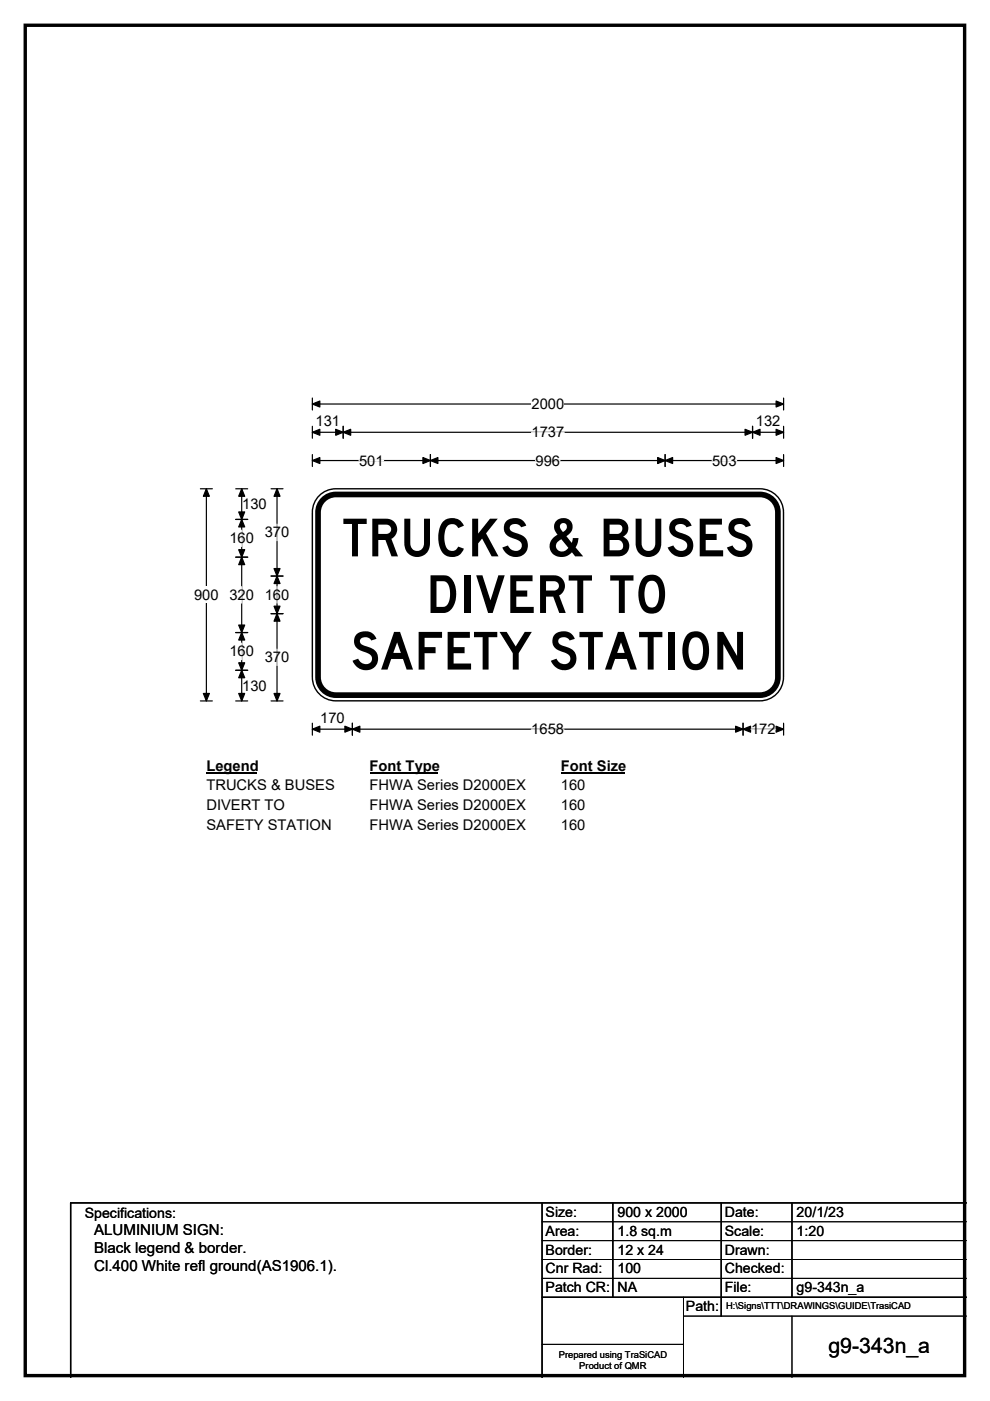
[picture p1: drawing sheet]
<svg xmlns="http://www.w3.org/2000/svg" width="210mm" height="297mm" viewBox="0 0 210 297" stroke-linecap="round" stroke-linejoin="round" font-family="sans-serif">
<path d="M5.4 5.4h199.2v286.3h-199.2z" fill="none" stroke="#000" stroke-width=".72"/>
<path d="M66.3 85.7h99.9M66.3 84.4v2.5M166.2 84.4v2.5" fill="none" stroke="#000" stroke-width=".25"/>
<path d="M66.3 85.7l1.5-.7v1.3zM164.6 85l1.6 .7-1.6 .6z" fill="#000" stroke="#000" stroke-width=".25"/>
<path d="M112.8 83.9h6.9v3.5h-6.9z" fill="#fff"/>
<g fill="none" stroke="#000" stroke-width=".25">
<path d="M66.3 91.7h99.9M66.3 90.4v2.5M66.3 96.4v2.5M66.3 97.6h99.9M72.8 90.4v2.5M91.3 96.4v2.5M141.1 96.4v2.5M159.6 90.4v2.5M166.2 90.4v2.5M166.2 96.4v2.5M42.5 103.6h2.5M43.8 103.6v45"/>
<path d="M42.5 148.6h2.5M66.3 153.3v2.6M66.3 154.6h99.9M74.7 153.3v2.6M157.6 153.3v2.6M166.2 153.3v2.6"/>
</g>
<g fill="#000" stroke="#000" stroke-width=".25">
<path d="M66.3 91.7l1.5-.7v1.3zM66.3 97.6l1.5-.6v1.3zM72.8 91.7l1.6-.7v1.3zM71.2 91l1.6 .7-1.6 .6zM91.3 97.6l1.6-.6v1.3zM89.7 97l1.6 .6-1.6 .7zM139.5 97l1.6 .6-1.6 .7zM141.1 97.6l1.6-.6v1.3zM158 91l1.6 .7-1.6 .6zM159.6 91.7l1.6-.7v1.3zM164.6 91l1.6 .7-1.6 .6zM164.6 97l1.6 .6-1.6 .7z"/>
<path d="M43.8 103.6l.6 1.6h-1.3zM43.1 147h1.3l-.6 1.6zM66.3 154.6l1.5-.6v1.2zM74.7 154.6l1.6-.6v1.2zM73.2 154l1.5 .6-1.5 .6zM156 154l1.6 .6-1.6 .6zM157.6 154.6l1.6-.6v1.2zM164.6 154l1.6 .6-1.6 .6z"/>
</g>
<path d="M76.2 97.6h5.2M112.7 91.7h7M113.6 97.6h5.2M151 97.6h5.3M112.7 154.6h6.9M159.3 154.6h5.2" fill="none" stroke="#fff" stroke-width=".25"/>
<path d="M41.2 124.4h5.2v3.5h-5.2z" fill="#fff"/>
<path d="M50 110.1h2.5M50 118.1h2.5M50 103.6h2.5M51.3 103.6v45M57.5 103.6h2.5M58.8 103.6v45M50 134.1h2.5M57.5 122.1h2.5M57.5 130.1h2.5M50 142.1h2.5M50 148.6h2.5M57.5 148.6h2.5" fill="none" stroke="#000" stroke-width=".25"/>
<g fill="#000" stroke="#000" stroke-width=".25">
<path d="M51.3 110.1l.6 1.6h-1.3zM50.6 116.5h1.3l-.6 1.6zM51.3 103.6l.6 1.6h-1.3zM50.6 108.5h1.3l-.6 1.6zM51.3 118.1l.6 1.6h-1.3zM58.8 103.6l.6 1.6h-1.3zM50.6 132.5h1.3l-.6 1.6zM51.3 134.1l.6 1.6h-1.3zM58.8 122.1l.6 1.6h-1.3zM58.1 128.5h1.3l-.6 1.6zM58.1 120.5h1.3l-.6 1.6zM58.8 130.1l.6 1.6h-1.3z"/>
<path d="M50.6 140.5h1.3l-.6 1.6zM51.3 142.1l.6 1.6h-1.3zM50.6 147h1.3l-.6 1.6zM58.1 147h1.3l-.6 1.6z"/>
</g>
<path d="M51.3 112.4v3.5M58.8 111.1v3.5M51.3 124.4v3.5M51.3 136.4v3.5M58.8 124.4v3.5M58.8 137.6v3.5" fill="none" stroke="#fff" stroke-width=".25"/>
<path d="M43.8 160.6h10.7v3.5h-10.7z" fill="#fff"/>
<path d="M43.8 163.9h10.7" fill="none" stroke="#000" stroke-width=".32"/>
<path d="M78.4 160.6h14.4v3.5h-14.4z" fill="#fff"/>
<path d="M78.4 163.9h14.4" fill="none" stroke="#000" stroke-width=".32"/>
<path d="M119 160.6h13.4v3.5h-13.4z" fill="#fff"/>
<path d="M119 163.9h13.4" fill="none" stroke="#000" stroke-width=".32"/>
<g fill="#fff">
<path d="M43.8 164.8h27.1v3.5h-27.1z"/>
<path d="M78.4 164.8h33.1v3.5h-33.1z"/>
<path d="M119 164.8h5.2v3.5h-5.2z"/>
<path d="M43.8 169h16.6v3.5h-16.6z"/>
<path d="M78.4 169h33.1v3.5h-33.1z"/>
<path d="M119 169h5.2v3.5h-5.2z"/>
<path d="M43.8 173.2h26.4v3.5h-26.4z"/>
<path d="M78.4 173.2h33.1v3.5h-33.1z"/>
<path d="M119 173.2h5.2v3.5h-5.2z"/>
</g>
<path d="M67.4 105.4a5 5 0 0 1 3.8-1.8h90a5 5 0 0 1 5 5v35a5 5 0 0 1-5 5h-90a5 5 0 0 1-4.9-5v-35a5 5 0 0 1 1.1-3.2z" fill-rule="evenodd" fill="#fff" stroke="#fff" stroke-width=".21"/>
<path d="M68.6 105.9a3.8 3.8 0 0 1 2.6-1.1h90a3.8 3.8 0 0 1 3.8 3.8v35a3.8 3.8 0 0 1-3.8 3.8h-90a3.8 3.8 0 0 1-3.7-3.8v-35a3.8 3.8 0 0 1 1.1-2.7z" fill="none" stroke="#000" stroke-width="1.2"/>
<path d="M67.4 105.4a5 5 0 0 1 3.8-1.8h90a5 5 0 0 1 5 5v35a5 5 0 0 1-5 5h-90a5 5 0 0 1-4.9-5v-35a5 5 0 0 1 1.1-3.2zM115 255v37M130 255v20M153 255v24M168 255v20M205 255h-190v37M115 275h90" fill="none" stroke="#000" stroke-width=".3"/>
<path d="M115 259h90M115 263h90M115 267h90M115 271h90M145 279h60M145 275v17M168 279v13M115 285h30" fill="none" stroke="#000" stroke-width=".21"/>
<g font-size="11.1">
<text x="72.6" y="118">TRUCKS &amp; BUSES</text>
<text x="90.4" y="130">DIVERT TO</text>
<text x="74.4" y="142">SAFETY STATION</text>
</g>
<text font-size="4.5" x="175.7" y="286.9">g9-343n_a</text>
<g font-size="3.2">
<text x="20" y="261.9">ALUMINIUM SIGN:</text>
<text x="20" y="265.7">Black legend &amp; border.</text>
<text x="20" y="269.6">Cl.400 White refl ground(AS1906.1).</text>
</g>
<g font-size="3.1">
<text x="112.8" y="86.7">2000</text>
<text x="66.9" y="90.3">131</text>
<text x="112.7" y="92.7">1737</text>
<text x="160.3" y="90.3">132</text>
<text x="76.2" y="98.7">501</text>
<text x="113.6" y="98.7">996</text>
<text x="151" y="98.7">503</text>
<text x="51.4" y="107.9">130</text>
<text x="56.2" y="113.9">370</text>
<text x="48.7" y="115.2">160</text>
<text x="41.2" y="127.2">900</text>
<text x="48.7" y="127.2">320</text>
<text x="56.2" y="127.2">160</text>
<text x="48.7" y="139.1">160</text>
<text x="56.2" y="140.4">370</text>
<text x="51.4" y="146.4">130</text>
<text x="67.9" y="153.2">170</text>
<text x="112.7" y="155.7">1658</text>
<text x="159.3" y="155.7">172</text>
<text x="43.8" y="163.4">Legend</text>
<text x="43.8" y="167.6">TRUCKS &amp; BUSES</text>
<text x="78.4" y="163.4">Font Type</text>
<text x="78.4" y="167.6">FHWA Series D2000EX</text>
<text x="119" y="163.4">Font Size</text>
<text x="119" y="167.6">160</text>
<text x="43.8" y="171.8">DIVERT TO</text>
<text x="78.4" y="171.8">FHWA Series D2000EX</text>
<text x="119" y="171.8">160</text>
<text x="43.8" y="176">SAFETY STATION</text>
<text x="78.4" y="176">FHWA Series D2000EX</text>
<text x="119" y="176">160</text>
</g>
<g font-size="3">
<text x="115.7" y="258">Size:</text>
<text x="131" y="258">900 x 2000</text>
<text x="153.7" y="258">Date:</text>
<text x="169" y="258">20/1/23</text>
<text x="18" y="258.2">Specifications:</text>
<text x="115.7" y="262">Area:</text>
<text x="131" y="262">1.8 sq.m</text>
<text x="153.7" y="262">Scale:</text>
<text x="169" y="262">1:20</text>
<text x="115.7" y="266">Border:</text>
<text x="115.7" y="270">Cnr Rad:</text>
<text x="131" y="266">12 x 24</text>
<text x="131" y="270">100</text>
<text x="153.7" y="266">Drawn:</text>
<text x="153.7" y="270">Checked:</text>
<text x="115.7" y="274">Patch CR:</text>
<text x="131" y="274">NA</text>
<text x="153.7" y="274">File:</text>
<text x="169" y="274">g9-343n_a</text>
<text x="145.5" y="278">Path:</text>
</g>
<g font-size="2">
<text x="154" y="277.6">H:\Signs\TTT\DRAWINGS\GUIDE\TrasiCAD</text>
<text x="118.5" y="287.8">Prepared using TraSiCAD</text>
<text x="122.9" y="290.2">Product of QMR</text>
</g>
</svg>
